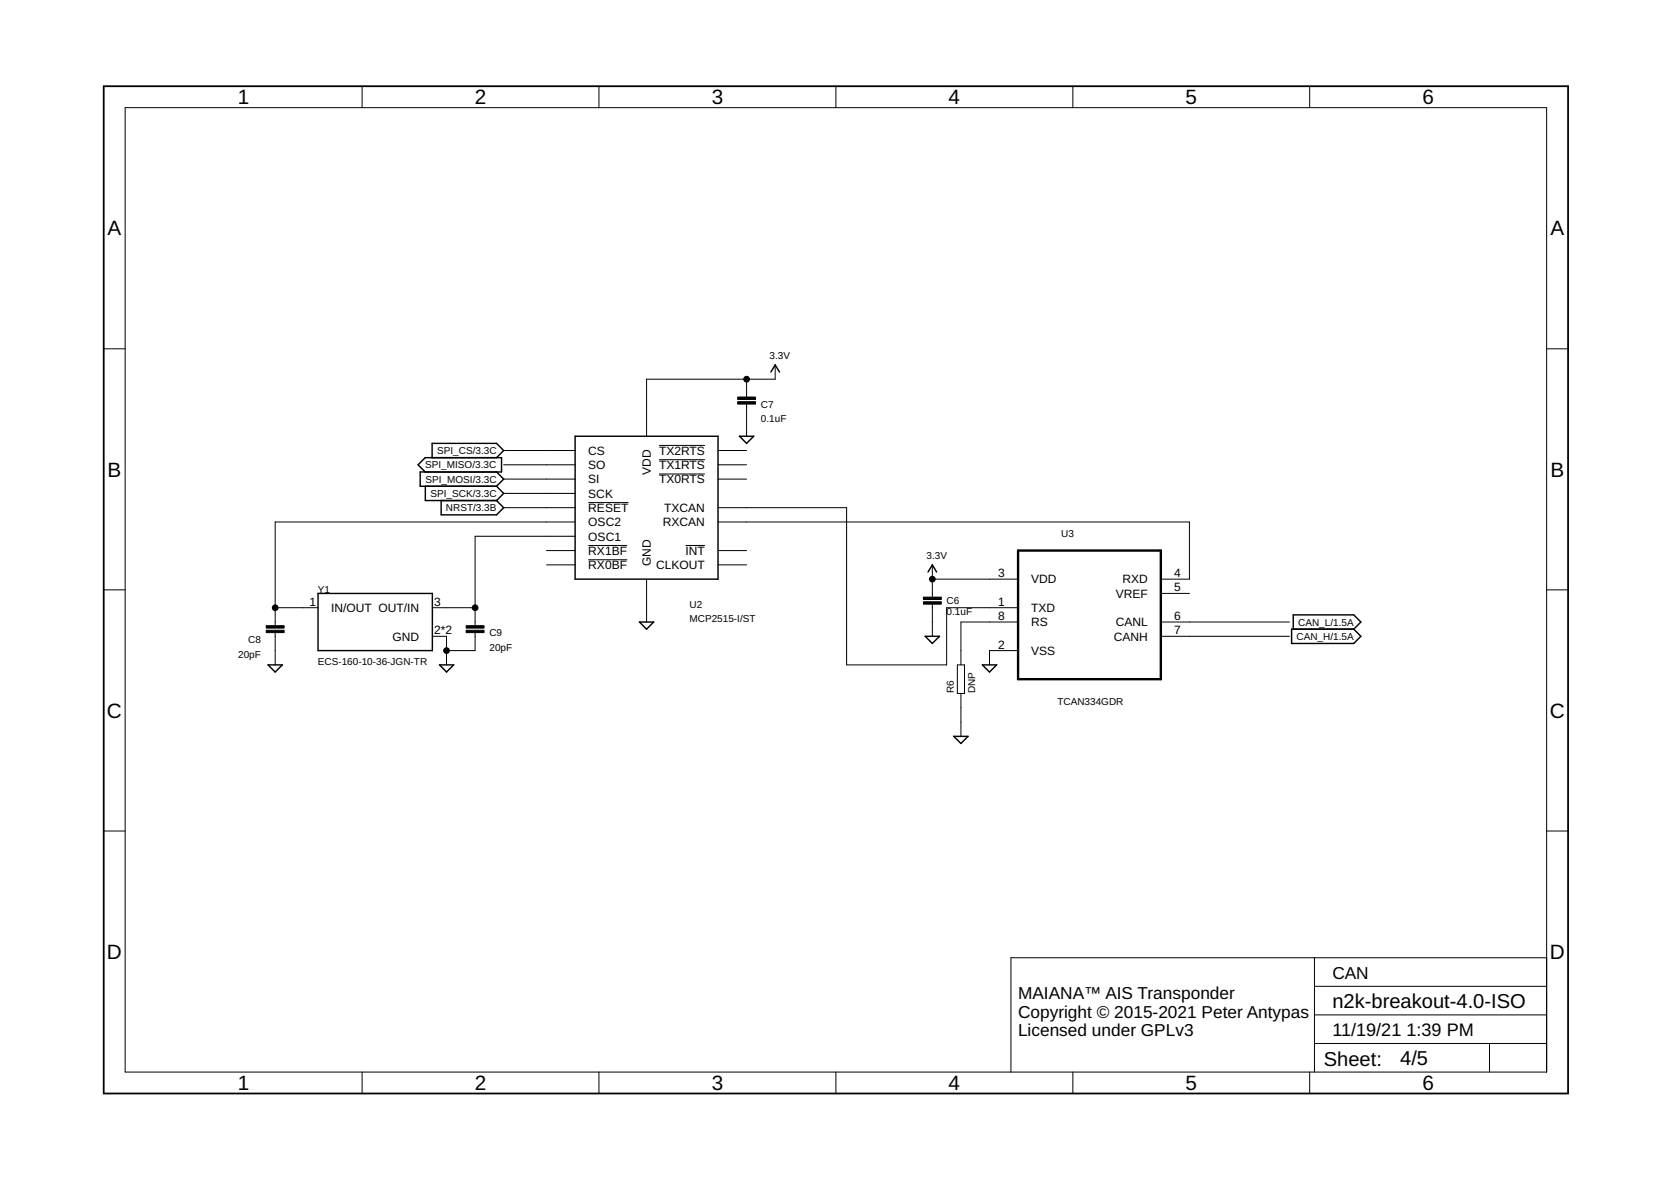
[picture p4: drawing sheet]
<svg xmlns="http://www.w3.org/2000/svg" width="297mm" height="210mm" viewBox="0 0 297 210" stroke-linecap="round" stroke-linejoin="round" font-family="sans-serif">
<g fill="none" stroke="#000" stroke-width=".18">
<path d="M22.2 19.1h252.7v171.4h-252.7zM64.4 15.3v3.8M106.5 15.3v3.8M148.6 15.3v3.8M190.7 15.3v3.8M232.8 15.3v3.8M18.4 62h3.8M117.2 79.2h8.1M132.7 67.4v3.1M132.7 71.8v5.7M137.8 64.9v2.5h-22.9v10.1M274.9 62h3.8"/>
<path d="M89.5 85.2h12.7M89.5 82.6h12.7M89.5 80.1h12.7M89.5 87.7h12.7M89.5 90.2h12.7M97.2 97.9h5M102.2 92.8h-53.3v18.4M102.2 95.3h-17.7v15.9M104.6 96.9h6.9M104.6 99.5h6.9M104.6 89.3h7.1M117.2 84.2h8.1"/>
<path d="M117.2 81.7h8.1M121.9 96.9h3.4M127.6 90.2h22.9v28h17.8v-10.2h12.7M127.6 85.2h5.1M127.6 82.6h5.1M127.6 80.1h5.1M127.6 92.8h83.8v10.1h-5M127.6 97.9h5.1M18.4 104.8h3.8M48.9 112.5v5.7M48.9 108h7.6M76.9 113.1h2.5v5.1"/>
<path d="M76.9 108h7.6M84.5 112.5v3.1h-5.1M97.2 100.4h5M114.9 102.9v7.7M127.6 100.4h5.1M165.7 100.4v5.7M165.7 107.4v5.7M165.7 102.9h15.3M170.2 118.2h1.2v5.1h-1.2zM181 115.6h-5.1v2.6M181 110.6h-10.2v7.6M206.4 113.1h22.8"/>
<path d="M206.4 110.6h22.8M206.4 105.5h5M274.9 104.8h3.8M170.8 123.3v7.6M18.4 147.7h3.8M274.9 147.7h3.8M233.7 170.2v20.3M233.7 175.3h41.2M274.9 170.2h-95.2v20.3M64.4 190.5v3.9M106.5 190.5v3.9M148.6 190.5v3.9"/>
<path d="M190.7 190.5v3.9M232.8 190.5v3.9M233.7 185.5h41.2M233.7 180.4h41.2M264.8 185.5v5"/>
</g>
<g fill="none" stroke="#000" stroke-width=".25">
<path d="M102.2 77.5h25.4v25.4h-25.4zM131.4 77.5h2.6l-1.3 1.3zM137 66.1l.8-1.2 .8 1.2M75.6 83.9l-1.3-1.3 1.3-1.3h13.6v2.6h-14.5v2.5h13.6M75.6 86.4v2.6h12.7M76.8 81.3v-2.5h11.5l1.2 1.3-1.2 1.2M78.4 89v2.5h9.9l1.2-1.3-1.2-1.2M88.3 83.9l1.2 1.3-1.2 1.2M88.3 86.4l1.2 1.3-1.2 1.3M47.6 118.2h2.6l-1.3 1.2zM56.5 105.5h20.4v10.1h-20.4zM78.1 118.2h2.5l-1.2 1.2z"/>
<path d="M113.7 110.6h2.5l-1.3 1.2zM164.5 113.1h2.5l-1.3 1.3zM165 101.7l.7-1.3 .8 1.3M174.6 118.2h2.6l-1.3 1.2zM229.6 111.8h11l1.3 1.3-1.3 1.3h-11zM229.9 111.8v-2.5h10.7l1.3 1.3-1.3 1.2M169.5 130.9h2.6l-1.3 1.2z"/>
</g>
<path d="M18.4 15.3h260.3v179.1h-260.3z" fill="none" stroke="#000" stroke-width=".32"/>
<path d="M131.1 70.6h3.2v.4h-3.2zM131.1 71.4h3.2v.4h-3.2zM47.3 111.2h3.2v.4h-3.2zM47.3 112h3.2v.4h-3.2zM82.9 111.2h3.1v.4h-3.1zM82.9 112h3.1v.4h-3.1zM164.1 106.1h3.2v.5h-3.2zM164.1 107h3.2v.4h-3.2z" fill="#000" stroke="#000" stroke-width=".18"/>
<path d="M181 97.9h25.4v22.8h-25.4z" fill="none" stroke="#000" stroke-width=".42"/>
<g fill="#000" stroke="#000" stroke-width=".18">
<circle cx="132.7" cy="67.4" r=".51"/>
<circle cx="48.9" cy="108" r=".51"/>
<circle cx="79.4" cy="115.6" r=".51"/>
<circle cx="84.5" cy="108" r=".51"/>
<circle cx="165.7" cy="102.9" r=".51"/>
</g>
<g font-size="3.7">
<text x="42.3" y="18.5">1</text>
<text x="84.4" y="18.5">2</text>
<text x="126.5" y="18.5">3</text>
<text x="168.6" y="18.5">4</text>
<text x="210.7" y="18.5">5</text>
<text x="252.9" y="18.5">6</text>
<text x="19.1" y="41.9">A</text>
<text x="275.6" y="41.9">A</text>
<text x="19.1" y="84.7">B</text>
<text x="275.6" y="84.7">B</text>
<text x="19" y="127.6">C</text>
<text x="275.5" y="127.6">C</text>
<text x="19" y="170.4">D</text>
<text x="275.5" y="170.4">D</text>
<text x="42.3" y="193.7">1</text>
<text x="84.4" y="193.7">2</text>
<text x="126.5" y="193.7">3</text>
<text x="168.6" y="193.7">4</text>
<text x="210.7" y="193.7">5</text>
<text x="252.9" y="193.7">6</text>
</g>
<g font-size="3.6">
<text x="236.8" y="179.1">n2k-breakout-4.0-ISO</text>
<text x="235.3" y="189.4">Sheet:</text>
<text x="248.9" y="189.3">4/5</text>
</g>
<g font-size="3.2">
<text x="236.8" y="184.2">11/19/21</text>
<text x="250" y="184.2">1:39 PM</text>
</g>
<g font-size="3.1">
<text x="181" y="177.6">MAIANA™ AIS Transponder</text>
<text x="236.8" y="174">CAN</text>
<text x="181" y="180.9">Copyright © 2015-2021 Peter Antypas</text>
<text x="181" y="184.2">Licensed under GPLv3</text>
</g>
<g font-size="2.1">
<text x="104.6" y="83.4">SO</text>
<text x="104.6" y="80.8">CS</text>
<text x="117.2" y="83.4">TX1RTS</text>
<text x="117.2" y="80.8">TX2RTS</text>
<text x="104.6" y="88.5">SCK</text>
<text x="104.6" y="85.9">SI</text>
<text x="115.7" y="84.4" transform="rotate(-90 115.7 84.4)">VDD</text>
<text x="117.2" y="85.9">TX0RTS</text>
<text x="104.6" y="93.5">OSC2</text>
<text x="104.6" y="91">RESET</text>
<text x="117.8" y="93.5">RXCAN</text>
<text x="118.1" y="91">TXCAN</text>
<text x="104.6" y="96.1">OSC1</text>
<text x="104.6" y="98.6">RX1BF</text>
<text x="104.6" y="101.2">RX0BF</text>
<text x="115.7" y="100.6" transform="rotate(-90 115.7 100.6)">GND</text>
<text x="116.6" y="101.2">CLKOUT</text>
<text x="121.9" y="98.6">INT</text>
<text x="55" y="107.7">1</text>
<text x="77.2" y="107.7">3</text>
<text x="177.4" y="102.6">3</text>
<text x="177.4" y="107.7">1</text>
<text x="183.3" y="103.7">VDD</text>
<text x="198.3" y="106.2">VREF</text>
<text x="199.5" y="103.7">RXD</text>
<text x="208.7" y="102.6">4</text>
<text x="208.7" y="105.1">5</text>
<text x="58.9" y="108.8">IN/OUT OUT/IN</text>
<text x="69.8" y="113.9">GND</text>
<text x="77.2" y="112.7">2*2</text>
<text x="177.4" y="110.2">8</text>
<text x="183.3" y="108.8">TXD</text>
<text x="183.3" y="111.3">RS</text>
<text x="198" y="113.9">CANH</text>
<text x="198.3" y="111.3">CANL</text>
<text x="208.7" y="110.2">6</text>
<text x="208.7" y="112.7">7</text>
<text x="177.4" y="115.3">2</text>
<text x="183.3" y="116.4">VSS</text>
</g>
<g font-size="1.8">
<text x="136.8" y="63.8">3.3V</text>
<text x="135.3" y="75">0.1uF</text>
<text x="135.3" y="72.5">C7</text>
<text x="75.6" y="83.3">SPI_MISO/3.3C</text>
<text x="77.7" y="80.7">SPI_CS/3.3C</text>
<text x="75.6" y="85.8">SPI_MOSI/3.3C</text>
<text x="76.5" y="88.3">SPI_SCK/3.3C</text>
<text x="79.3" y="90.9">NRST/3.3B</text>
<text x="188.6" y="95.4">U3</text>
<text x="164.7" y="99.4">3.3V</text>
<text x="56.5" y="105.5">Y1</text>
<text x="168.3" y="107.4">C6</text>
<text x="87" y="113.1">C9</text>
<text x="122.6" y="110.6">MCP2515-I/ST</text>
<text x="122.6" y="108">U2</text>
<text x="168.3" y="109.3">0.1uF</text>
<text x="230.5" y="113.7">CAN_H/1.5A</text>
<text x="230.8" y="111.2">CAN_L/1.5A</text>
<text x="42.3" y="116.9">20pF</text>
<text x="44.1" y="114.4">C8</text>
<text x="56.5" y="118.2">ECS-160-10-36-JGN-TR</text>
<text x="87" y="115.6">20pF</text>
<text x="169.5" y="123.3" transform="rotate(-90 169.5 123.3)">R6</text>
<text x="173.3" y="123.3" transform="rotate(-90 173.3 123.3)">DNP</text>
<text x="188" y="125.2">TCAN334GDR</text>
</g>
</svg>
